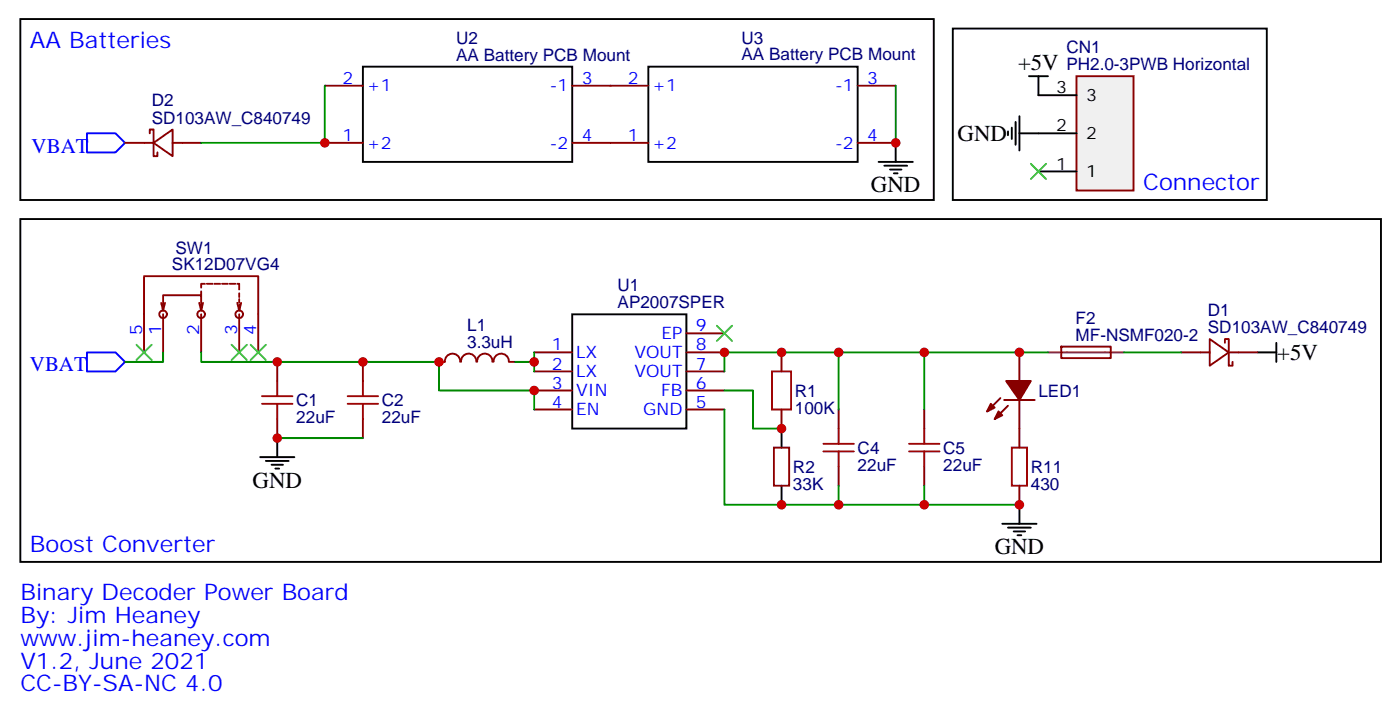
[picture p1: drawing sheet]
<svg xmlns="http://www.w3.org/2000/svg" width="260mm" height="133mm" viewBox="0 0 260 133" stroke-linecap="round" stroke-linejoin="round" font-family="sans-serif">
<path d="M194.3 65.3h14.1" fill="none" stroke="#8c2424" stroke-width=".35"/>
<path d="M185.5 73.7l-2.5 2.5M186.2 74.1h5.6M186.9 75.1l-2.5 2.5M189 65.3v5.3M189 74.1v8.8M196.8 64.2h9.1v2.1h-9.1zM189 90v3.5" fill="none" stroke="#870000" stroke-width=".35"/>
<g fill="#870000" stroke="#870000" stroke-width=".35">
<path d="M185.1 76.2l.7 .7-1.4 .7z"/>
<path d="M183.7 74.8l.7 .7-1.4 .7z"/>
<path d="M186.5 70.6h4.6l-2.1 3.5z"/>
</g>
<path d="M187.6 82.9h2.8v7.1h-2.8z" fill="none" stroke="#a10000" stroke-width=".35"/>
<path d="M199.6 14.1h10.5v21.2h-10.5z" fill="#f0f0f0" stroke="#870000" stroke-width=".35"/>
<g fill="none" stroke="#000" stroke-width=".35">
<path d="M3.8 3.5h169.3v33.5h-169.3zM67.3 12.3h38.8v17.7h-38.8zM120.2 12.3h38.8v17.7h-38.8zM176.6 5.3h58.2v31.7h-58.2zM190.7 14.1h3.6M192.5 14.1v3.5h7.1M162.9 30h6.3M163.9 30.7h4.3M165 31.4h2.1M165.7 32.1h.7M166.1 26.5v3.5M186.9 24.3v.7"/>
<path d="M187.6 23.6v2.2M188.3 22.6v4.2M189 24.7h10.6M189 21.5v6.4M192.5 31.7h7.1M3.8 40.6h252.2v63.5h-252.2zM106.1 58.2h21.1v21.2h-21.1zM144.9 79.4v3.5M233.1 65.3h3.5M236.6 63.5v3.5M48.2 84.7h6.4M49.3 85.4h4.2"/>
<path d="M50.3 86.1h2.2M51 86.8h.8M51.4 81.1v3.6M144.9 90v3.5M185.8 97h6.4M186.9 97.7h4.2M187.9 98.4h2.1M188.6 99.1h.7M189 93.5v3.5"/>
</g>
<g fill="none" stroke="#870000" stroke-width=".35">
<path d="M60.2 15.9h7.1M106.1 15.9h14.1M159 15.9h7.1M23.2 26.5h5.3M27.8 24.7v-.7h.7v4.9h.7v-.7M28.5 26.5l3.5-2.5v4.9zM32 26.5h5.3M60.2 26.5h7.1M106.1 26.5h14.1M159 26.5h7.1M29.9 56.1l.3 1.4M30.2 58.2v7.1"/>
<path d="M30.6 56.1l-.4 1.4M36.9 56.1l.4 1.4M37.3 54v.7M37.3 58.2v7.1M37.6 56.1l-.3 1.4v-2.8h-7.1v2.8M38 52.6h-.7v.7M38.3 52.6h1.1M39.8 52.6h1M41.2 52.6h1M42.6 52.6h1M44 52.6h.3v1M44 56.1l.3 1.4"/>
<path d="M44.3 54.3v.7M44.3 55.4v.7M44.3 58.2v7.1M44.7 56.1l-.4 1.4v-1.1M26.7 65.3v-14.1h21.2v14.1M51.4 67v3.6M51.4 77.6v3.5M67.3 67v3.6M67.3 77.6v3.5M81.4 67h1M82.5 67a1.41 1.41 0 0 1 1.4-1.5 1.41 1.41 0 0 1 1.4 1.5M85.5 67a1.41 1.41 0 0 1 1.4-1.5 1.41 1.41 0 0 1 1.4 1.5"/>
<path d="M88.5 67a1.41 1.41 0 0 1 1.4-1.5 1.41 1.41 0 0 1 1.4 1.5M91.5 67a1.41 1.41 0 0 1 1.4-1.5 1.41 1.41 0 0 1 1.4 1.5M94.4 67h1.1M99 65.3h7.1M99 68.8h7.1M99 72.3h7.1M99 75.8h7.1M127.2 65.3h7.1M127.2 68.8h7.1M127.2 72.3h7.1M127.2 75.8h7.1M127.2 61.7h7.1"/>
<path d="M144.9 65.3v3.5M144.9 75.8v3.6M155.5 75.8v3.6M171.3 75.8v3.6M219 65.3h5.3M224.3 62.8l3.5 2.5-3.5 2.4zM227.1 63.5v-.7h.7v4.9h.7v-.7M227.8 65.3h5.3M143.5 82.9h2.8v7.1h-2.8zM155.5 86.4v3.6M171.3 86.4v3.6"/>
<circle cx="30.2" cy="58.2" r=".71"/>
<circle cx="37.3" cy="58.2" r=".71"/>
<circle cx="44.3" cy="58.2" r=".71"/>
</g>
<g fill="none" stroke="#a10000" stroke-width=".35">
<path d="M48.6 74.8h5.6M48.6 73.4h5.6M51.4 70.6v2.8M51.4 74.8v2.8M64.5 74.8h5.6M64.5 73.4h5.6M67.3 70.6v2.8M67.3 74.8v2.8M143.1 68.8h3.5v7h-3.5zM155.5 79.4v2.8M171.3 79.4v2.8M152.6 83.6h5.7"/>
<path d="M152.6 82.2h5.7M155.5 83.6v2.8M168.5 83.6h5.7M168.5 82.2h5.7M171.3 83.6v2.8"/>
</g>
<g fill="none" stroke="#008700" stroke-width=".35">
<path d="M60.2 15.9v10.6h-22.9M166.1 15.9v10.6M30.2 65.3v1.7h-7M37.3 65.3v1.7h44.1v5.3h17.6v3.5M95.5 67h3.5M99 65.3v3.5M134.3 75.8v17.7h21.2M134.3 72.3h5.3v7.1h5.3M155.5 65.3v10.5M171.3 65.3v10.5M194.3 65.3h-60v3.5M208.4 65.3h10.6"/>
<path d="M51.4 81.1h15.9M155.5 90v3.5h33.5M171.3 90v3.5"/>
</g>
<path d="M16.1 24.7h5.3l1.8 1.8-1.8 1.7h-5.3zM16.1 65.3h5.3l1.8 1.7-1.8 1.8h-5.3z" fill="none" stroke="#00f" stroke-width=".35"/>
<path d="M191.1 30.3l2.8 2.9M193.9 30.3l-2.8 2.9M25.3 63.9l2.8 2.8M28.1 63.9l-2.8 2.8M42.9 63.9l2.9 2.8M45.8 63.9l-2.9 2.8M46.5 63.9l2.8 2.8M49.3 63.9l-2.8 2.8M132.9 60.3l2.8 2.8M135.7 60.3l-2.8 2.8" fill="none" stroke="#3c3" stroke-width=".35"/>
<g fill="#c00">
<circle cx="99" cy="67" r=".88"/>
<circle cx="51.4" cy="67" r=".88"/>
<circle cx="67.3" cy="67" r=".88"/>
<circle cx="99" cy="72.3" r=".88"/>
<circle cx="81.4" cy="67" r=".88"/>
<circle cx="51.4" cy="81.1" r=".88"/>
<circle cx="189" cy="65.3" r=".88"/>
<circle cx="134.3" cy="65.3" r=".88"/>
<circle cx="171.3" cy="93.5" r=".88"/>
<circle cx="189" cy="93.5" r=".88"/>
<circle cx="144.9" cy="65.3" r=".88"/>
<circle cx="155.5" cy="93.5" r=".88"/>
<circle cx="144.9" cy="93.5" r=".88"/>
<circle cx="144.9" cy="79.4" r=".88"/>
<circle cx="155.5" cy="65.3" r=".88"/>
<circle cx="171.3" cy="65.3" r=".88"/>
<circle cx="166.1" cy="26.5" r=".88"/>
<circle cx="60.2" cy="26.5" r=".88"/>
</g>
<g font-size="4.2" fill="#00f">
<text x="5.5" y="8.8">AA Batteries</text>
<text x="211.9" y="35.3">Connector</text>
<text x="5.5" y="102.3">Boost Converter</text>
<text x="3.8" y="111.1">Binary Decoder Power Board</text>
<text x="3.8" y="115.4">By: Jim Heaney</text>
<text x="3.8" y="119.6">www.jim-heaney.com</text>
<text x="3.8" y="123.8">V1.2, June 2021</text>
<text x="3.8" y="128.1">CC-BY-SA-NC 4.0</text>
</g>
<g font-size="4.2">
<text x="188.7" y="13">+5V</text>
<text x="177.5" y="26.1">GND</text>
<text x="161.5" y="35.6">GND</text>
<text x="236.8" y="66.7">+5V</text>
<text x="46.8" y="90.3">GND</text>
<text x="184.4" y="102.7">GND</text>
</g>
<g font-size="3.9" fill="#00f">
<text x="5.9" y="28.3">VBAT</text>
<text x="5.5" y="68.8">VBAT</text>
</g>
<g font-size="3.2" fill="#000080">
<text x="84.6" y="11.3">AA Battery PCB Mount</text>
<text x="84.6" y="8.2">U2</text>
<text x="137.5" y="11.2">AA Battery PCB Mount</text>
<text x="137.5" y="8.2">U3</text>
<text x="197.7" y="9.8">CN1</text>
<text x="197.7" y="13.1">PH2.0-3PWB Horizontal</text>
<text x="28.1" y="22.9">SD103AW_C840749</text>
<text x="28.1" y="19.7">D2</text>
<text x="32.5" y="47">SW1</text>
<text x="31.9" y="50.1">SK12D07VG4</text>
<text x="114.5" y="53.9">U1</text>
<text x="114.5" y="57.1">AP2007SPER</text>
<text x="199.4" y="59.9">F2</text>
<text x="223.9" y="58.5">D1</text>
<text x="86.6" y="64.4">3.3uH</text>
<text x="86.6" y="61.3">L1</text>
<text x="199.4" y="63.1">MF-NSMF020-2</text>
<text x="223.9" y="61.7">SD103AW_C840749</text>
<text x="54.9" y="75.2">C1</text>
<text x="70.8" y="75.2">C2</text>
<text x="147.4" y="76.6">100K</text>
<text x="147.4" y="73.5">R1</text>
<text x="192.5" y="73.5">LED1</text>
<text x="54.9" y="78.4">22uF</text>
<text x="70.8" y="78.4">22uF</text>
<text x="147" y="87.6">R2</text>
<text x="159" y="87.2">22uF</text>
<text x="159" y="84">C4</text>
<text x="174.9" y="87.2">22uF</text>
<text x="174.9" y="84">C5</text>
<text x="191.1" y="87.6">R11</text>
<text x="147" y="90.7">33K</text>
<text x="191.1" y="90.8">430</text>
</g>
<g font-size="3.2" fill="#00f">
<text x="63.5" y="15.5">2</text>
<text x="68" y="16.9">+1</text>
<text x="101.9" y="16.9">-1</text>
<text x="107.8" y="15.5">3</text>
<text x="116.4" y="15.5">2</text>
<text x="120.9" y="16.9">+1</text>
<text x="154.8" y="16.9">-1</text>
<text x="160.8" y="15.5">3</text>
<text x="63.5" y="26.1">1</text>
<text x="68" y="27.5">+2</text>
<text x="101.9" y="27.5">-2</text>
<text x="107.8" y="26.1">4</text>
<text x="116.4" y="26.1">1</text>
<text x="120.9" y="27.5">+2</text>
<text x="154.8" y="27.5">-2</text>
<text x="160.8" y="26.1">4</text>
<text x="26.4" y="62" transform="rotate(-90 26.4 62)">5</text>
<text x="29.9" y="62" transform="rotate(-90 29.9 62)">1</text>
<text x="36.9" y="62" transform="rotate(-90 36.9 62)">2</text>
<text x="44" y="62" transform="rotate(-90 44 62)">3</text>
<text x="47.5" y="62" transform="rotate(-90 47.5 62)">4</text>
<text x="102.3" y="64.9">1</text>
<text x="122.6" y="62.8">EP</text>
<text x="129" y="64.9">8</text>
<text x="129" y="61.4">9</text>
<text x="102.3" y="68.4">2</text>
<text x="102.3" y="72">3</text>
<text x="106.8" y="66.3">LX</text>
<text x="106.8" y="69.8">LX</text>
<text x="117.6" y="69.8">VOUT</text>
<text x="117.6" y="66.3">VOUT</text>
<text x="129" y="72">6</text>
<text x="129" y="68.4">7</text>
<text x="102.3" y="75.5">4</text>
<text x="106.8" y="73.4">VIN</text>
<text x="106.8" y="76.9">EN</text>
<text x="119.3" y="76.9">GND</text>
<text x="122.5" y="73.4">FB</text>
<text x="129" y="75.5">5</text>
</g>
<g font-size="3.2">
<text x="195.8" y="17.3">3</text>
<text x="201.3" y="18.7">3</text>
<text x="195.8" y="24.3">2</text>
<text x="201.3" y="25.8">2</text>
<text x="195.8" y="31.4">1</text>
<text x="201.3" y="32.8">1</text>
</g>
</svg>
